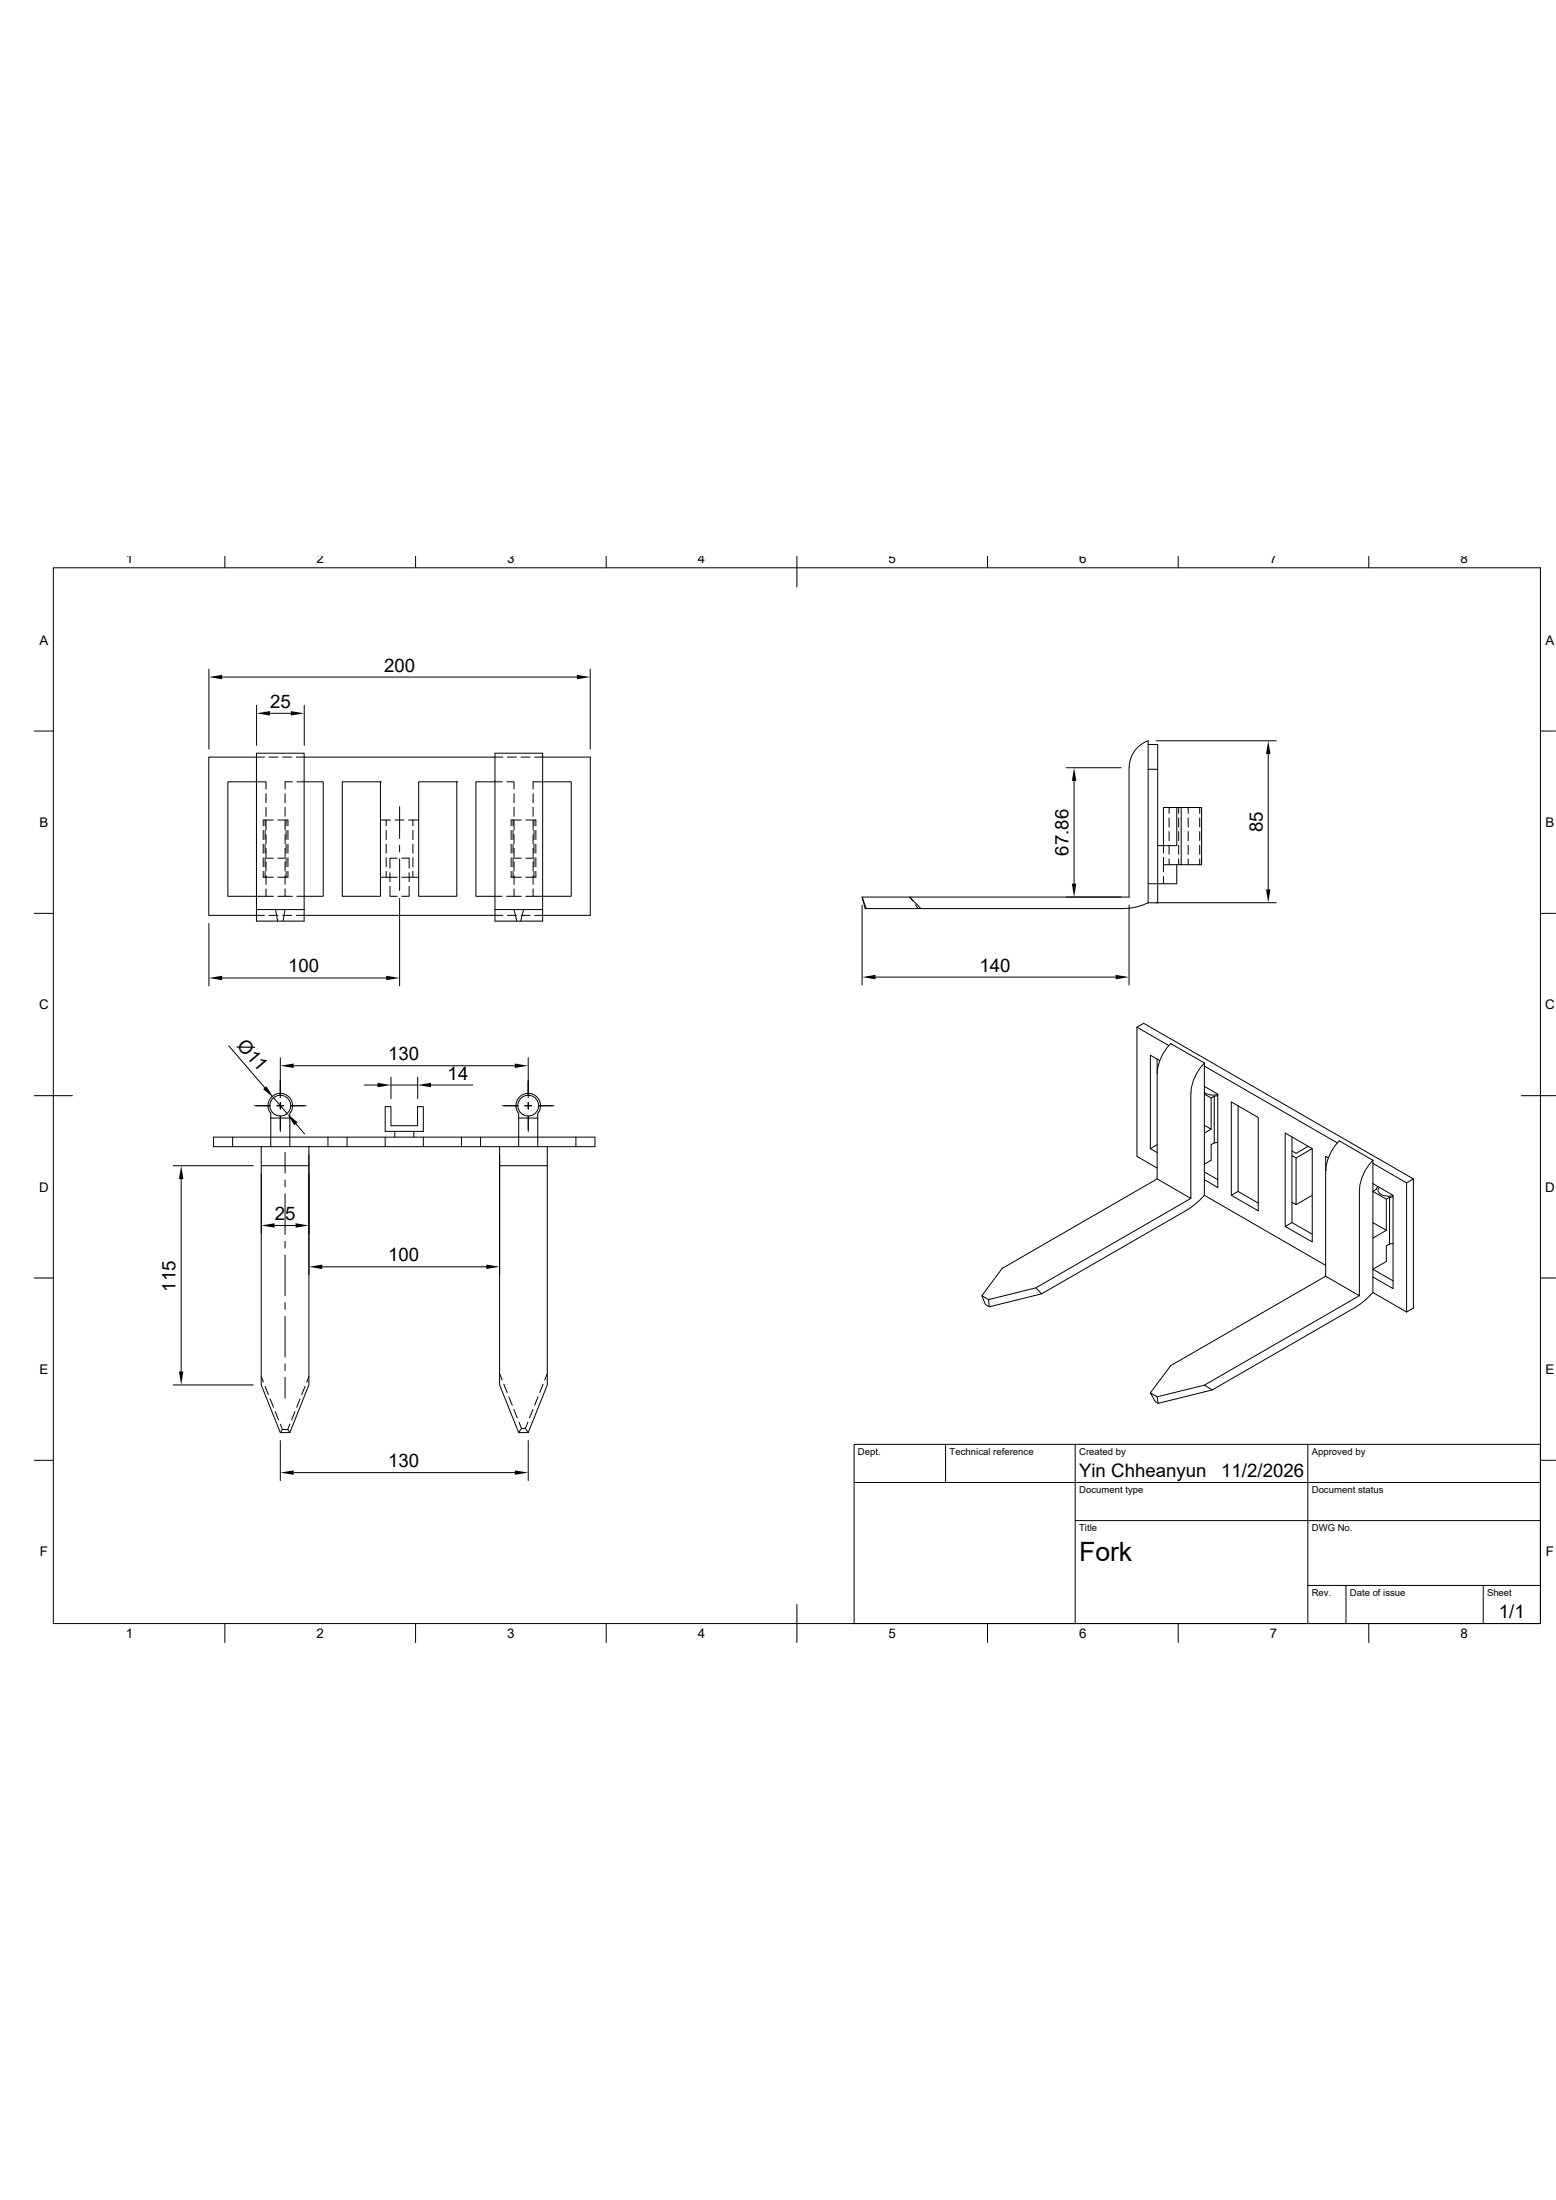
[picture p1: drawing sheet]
<svg xmlns="http://www.w3.org/2000/svg" width="297mm" height="420mm" viewBox="0 0 297 420" stroke-linecap="round" stroke-linejoin="round" font-family="sans-serif">
<g fill="none" stroke="#000" stroke-width=".19">
<path d="M10.2 108.4h283.9v201.7h-283.9zM42.9 106.3v2.1M79.3 106.3v2.1M115.7 106.3v2.1M152.1 106.3v5.8M188.5 106.3v2.1M224.9 106.3v2.1M261.3 106.3v2.1M6.5 139.6h3.7M39.9 127.8v15.3M42.4 129.3h67.7M49 134.7v7.6"/>
<path d="M51.5 136.2h4M58.1 134.7v7.6M112.7 127.8v15.3M294.1 139.6h2.9M49 143.8h9.1v32.1h-9.1zM50.2 158.6v1.7M50.5 144.6h-10.6v30.2h10.6M50.6 156.6v1.1M50.6 158.6v1.7M50.8 150.7v-1.4h-7.3v21.9h8.7M50.8 151.6v1.7M50.8 154.2v1.7"/>
<path d="M50.8 156.8v1.7M50.8 159.4v1.7M51.4 144.6h1.7M52.2 156.6h-2v1.1M53 156.6h2v1.1M54 144.6h1.7M54.4 151.6v1.7M54.4 154.2v1.7M54.4 156.8v1.7M54.4 159.4v1.7M54.6 156.6v1.1M54.6 158.6v1.7"/>
<path d="M55 158.6v1.7M55.8 149.3h-1.4v1.4M56.6 144.6h39.4M56.7 149.3h5v21.9h-5M65.3 149.3h7.3v21.9h-7.3zM72.6 149.3h.1M72.6 156.6h1.9M73.7 156.6v1.1M73.7 158.6v1.7M75.4 156.6h1.7M76.3 154.1v6M78 156.6h1.9"/>
<path d="M78.8 156.6v1.1M78.8 158.6v1.7M79.9 149.3h7.3v21.9h-7.3zM87.2 149.3h.1M95.9 149.3h-5.1v21.9h5.1M96.7 149.3h1.4v1.4M96.9 144.6h1.7M97.6 158.6v1.7M97.9 156.6v1.1M97.9 158.6v1.7M98.1 151.6v1.7M98.1 154.2v1.7"/>
<path d="M98.1 156.8v1.7M98.1 159.4v1.7M99.5 144.6h1.7M99.5 156.6h-1.9v1.1M100.4 156.6h1.9v1.1M101.8 150.7v-1.4h7.3v21.9h-7.3v-1.4M101.8 151.6v1.7M101.8 154.2v1.7M101.8 156.8v1.7M101.8 159.4v1.7M101.9 156.6v1.1M101.9 158.6v1.7"/>
<path d="M102.1 144.6h10.6v30.2h-10.6M102.3 158.6v1.7M203.5 146.6h10.5M205 149.2v19.6M215.5 146.6v24.7h-41.8l2.1 2.2M219.2 142.2h1.8v30.2h-1.8v-30.9a5.4 5.4 0 0 0-3.6 5.1M219.2 146.9h1.8M220.7 141.5h22.9M223.2 154.2v1.1M223.2 156.2v1.7M223.2 158.8v1.7M224.6 154.2h-2.5v8.7"/>
<path d="M224.6 154.2v7.3h-3.6M224.6 154.2h.9v10.9M225 154.2v1.1M225 156.2v1.7M225 158.8v1.7M225.5 154.2h3.9v10.9h-3.9M226.8 154.2v1.1M226.8 156.2v1.7M226.8 158.8v1.7M229 154.2v1.1M229 156.2v1.7M229 158.8v1.7"/>
<path d="M242.1 144v25.9M6.5 174.4h3.7M39.9 176.3v12M49 173.7h9.1M50.2 166.4v1.1h2M50.2 161.2v1.7M50.2 163.8v1.7M50.6 161.2v1.7M50.6 163.8v1.7M50.6 166.4v1.1M50.8 162v1.7M50.8 164.6v1.7"/>
<path d="M50.8 167.2v1.7M50.8 169.8v1.4M50.8 163.9h1.4M51.4 174.8h1.7M52.6 173.7l.4 2.2M53 171.2h1.4M53 163.9h1.4M54 174.8h1.7M54.4 173.7l-.4 2.2M54.4 162v1.7M54.4 164.6v1.7M54.4 167.2v1.7"/>
<path d="M54.4 169.8v1.4h1.4M54.6 161.2v1.7M54.6 163.8v1.7M54.6 166.4v1.1M55 166.4v1.1h-2M55 161.2v1.7M55 163.8v1.7M56.6 174.8h39.4M72.6 167.5h3.2M73.7 161.2v1.7M73.7 163.8v1.7M73.7 166.4v1.1"/>
<path d="M74.4 169.3v1.9h1.4M74.4 166.7v1.7M75.8 163.9h-1.4v1.9M76.3 161.4v1.3M76.3 164v6.1M76.3 171.6v16.7M76.7 167.5h3.2M76.7 163.9h1.4v1.9M78.1 169.3v1.9h-1.4M78.1 166.7v1.7M78.8 161.2v1.7M78.8 163.8v1.7"/>
<path d="M78.8 166.4v1.1M94.5 173.7h3.6M96.7 171.2h2.8M96.9 174.8h1.7M97.6 166.4v1.1h1.9M97.6 161.2v1.7M97.6 163.8v1.7M97.9 161.2v1.7M97.9 163.8v1.7M97.9 166.4v1.1M98.1 162v1.7M98.1 164.6v1.7"/>
<path d="M98.1 167.2v1.7M98.1 169.8v1.4M98.1 163.9h1.4M99.5 174.8h1.7M99.9 173.7h-1.8l.6 2.2M100.4 163.9h1.4M100.4 171.2h1.4M101.8 162v1.7M101.8 164.6v1.7M101.8 167.2v1.7M101.9 161.2v1.7M101.9 163.8v1.7"/>
<path d="M101.9 166.4v1.1M102.3 166.4v1.1h-1.9M102.3 161.2v1.7M102.3 163.8v1.7M103.6 173.7v-29.9h-9.1v32.1h9.1v-2.2h-3.7l-.5 2.2M164.6 171.3l.6 2.2h49.2a10.5 10.5 0 0 0 4.8-1.1M164.6 172.8v15.3M174.2 172.1l-.5-.8h-9.1l.8 2.2M174.7 172.8l.6 .7M203.5 171.3h10.5M215.5 172.8v15.3M220.7 172.4h22.9"/>
<path d="M222.1 163.7v2.8M222.1 167.4v1.4M222.1 165.1h3.4M223.2 161.4v1.8M223.2 164v1.1M224.6 165.1v3.7h-5.4M225 161.4v1.8M225 164v1.1M226.8 161.4v1.8M226.8 164v1.1M229 161.4v1.8M229 164v1.1"/>
<path d="M294.1 174.4h2.9M42.4 186.8h31.3M43.7 199.8l6.8 7.9M167.1 186.6h45.9M217 196.2l1.3-.8 51.5 29.8v24.6l-1.3 .8-6.4-3.8v-25.2M223.1 199.7l-6.1-3.5v24.7l3.9 2.2M6.5 209.3h7.3M44.4 217.2v1.8M48.6 211.2h3M49.9 219h-9.1v-1.8h72.8v1.8h-9.1M49.9 219h9.1v3.6h-9.1zM51.7 213.5h3.6"/>
<path d="M51.7 212.7v6.3M51.7 212.7a2.35 2.35 0 0 1 .2-3.3 2.35 2.35 0 0 1 3.2 0 2.35 2.35 0 0 1 .2 3.3v6.3M52.2 209.7l2.6 3M52.9 211.2h1.3M53.5 202v7.7M53.5 210.5v1.3M53.5 213.1v3M55.5 211.2h2.9M56.1 203.5h42.2M56.5 214.6l1.6 2M59 219h36.4M62.6 217.2v1.8"/>
<path d="M66.3 217.2v1.8M69.5 207.2h2.6M73.5 217.2v1.8M73.5 211.3h1.1v3.7h5.1v-3.7h1.1v4.8h-7.3zM74.6 205.7v4.1M74.6 207.2h5.1M75.4 216.1v1.1M79 216.1v1.1M79.7 205.7v4.1M80.8 217.2v1.8M82.3 207.2h8M88.1 217.2v1.8"/>
<path d="M91.7 217.2v1.8M95.4 219h9.1v3.6h-9.1zM95.9 211.2h3M99 219v-6.3a2.35 2.35 0 0 1 .2-3.3 2.35 2.35 0 0 1 3.2 0 2.35 2.35 0 0 1 .2 3.3l.1 6.3M99 213.5h3.7M100.8 202v7.7M100.8 210.5v1.3M100.8 213.1v3M101.5 211.2h-1.3M105.7 211.2h-2.9M109.9 217.2v1.8M220.9 205v20.2l6.4 3.7v-20.2"/>
<path d="M220.9 218.6l-1.3 .8M220.9 202.3v2.7M221.4 202.5l-1.8-1v17.9l1.3 .7M229.9 209l1.3 .7v5.9l-1.3-.7M229.9 208.6l1 .5 1.6-.1M229.9 203.6v-.6l-6.4-3.7a8.6 8.6 0 0 0-2.6 5.7M229.9 207.5v20.8l23.2 13.4M229.9 203a8.6 8.6 0 0 0-2.5 5.7M231.2 209.7l.6-.3v8.9M231.2 215.6l-1.3 .8M231.8 218.3l-.6 .3v3l-1.3 .7M232.5 218.2l-.7 .1"/>
<path d="M232.5 209.3l-.7 .1M235.1 210.4l5.1 3v17.8l-5.1-2.9zM236.3 211.2v16.3l3.9 2.3M245.3 216.4l5.2 3v17.8l-5.2-3zM246.6 217.1v16.4l3.9 2.2M249.7 218.9l-2.3 1.4-.8-.5M250.5 219.4l-3.1 1.7M255.3 218.3l-25.4-14.7v3.9l2.6 1.5v17.8l-2.6-1.5M255.7 217.9l6.4 3.7M255.7 217.9a8.6 8.6 0 0 0-2.6 5.7M290.4 209.3h6.6M33.1 222.6h15.2"/>
<path d="M34.6 225.2v36.7M52.4 234h4M54.4 220.1v4M54.4 225.4v1.3M54.4 228v7.8M54.4 237.1v1.3M54.4 239.7v7.8M59 222.6v41.9l-3.7 9.1h-1.8l-3.6-9.1v-41.9M59 220.5v23M95.4 220.5v44l3.6 9.1M104.5 222.6v41.9l-3.7 9.1-.5-.8M220.9 225.2l-29.6 17.1-3.9 5.2 1.3 .7 9-2.2 29.6-17.1"/>
<path d="M226.5 231.1l-27.7 16-10 2.5-.7-.4-.7-1.7M229.9 228.3a13.4 13.4 0 0 1-3.4 2.8M229.9 223.8l2.6 1.5M236.3 227.5l-1.2 .8M246.6 220.7l.8 .4v9l-.8-.5M246.6 233.5l-1.3 .7M250.5 228.3l-3.1 1.8M253.6 221.1l-.5-.2v22.8l6.4 3.8v-20.2M262.1 226.1l3.8 2.2v17.8l-3.8-2.2M262.1 222.2l6.4 3.7 1.3-.7M262.1 221.6a8.6 8.6 0 0 0-2.6 5.7M263.1 226.6l-.4 .6-.6 .3 2.5 1.5v6l-2.5-1.5"/>
<path d="M263.3 226.8a.86 .86 0 0 0 .5 1.4l1.2 .3 .9-.2M264.6 235l-2.5 1.5M264.6 229l.7-.3v8.9M265.3 237.6l-.7 .3v3l-2.5 1.5 3.8 2.2M265.9 237.5l-.6 .1M265.9 228.6l-.6 .1M268.5 225.9v24.7M6.5 244.1h3.7M54.4 248.8v1.3M54.4 251.4v7.8M61.5 241.9h31.3M188.7 248.2l.1 1.4"/>
<path d="M197.7 246l1.1 1.1M253.1 243.7l-29.6 17.1-3.9 5.2M258.7 249.7l-27.3 15.8-10.3 2.5-.5-.3-1-1.7 1.3 .8M259.5 247.5l-29.6 17 1.5 1M262.1 246.8a13.4 13.4 0 0 1-3.4 2.9M294.1 244.1h2.9M6.5 278.9h3.7M33.1 264.5h15.2M49.9 262.9l.4 1M50.6 264.8l.6 1.6M51.6 267.2l.6 1.6M52.5 269.6l.7 1.6"/>
<path d="M53.5 272l.4 1h1l.5-1M53.5 275.1v7.7M53.9 273l-.4 .6M54.4 260.5v1.3M54.4 263.1v3.9M54.9 273l.4 .6M56.3 269.6l-.6 1.6M57.3 267.2l-.7 1.6M58.3 264.8l-.7 1.6M59 262.9l-.4 1M95.4 262.4l.5 1.1M96.2 264.4l.6 1.6"/>
<path d="M97.1 266.8l.7 1.6M98.1 269.2l.6 1.6M99 273.6h1.8M99.1 271.6l.4 1.2h.8l.5-1.2M99.5 272.8l-.5 .8M100.8 275.1v7.7M101.7 269.2l-.6 1.6M102.7 266.8l-.6 1.6M103.7 264.4l-.7 1.6M104.5 262.4l-.5 1.1M180.5 275.8v7.3M205.3 275.8v34.3"/>
<path d="M229.9 264.5l-9 2.3 .2 1.2M249.7 275.8v34.3M294.1 275.8h-131.1v34.3M294.1 278.9h2.9M56.1 281.2h42.2M163 283.1h131.1M205.3 290.4h88.8M42.9 310.1v3.6M79.3 310.1v3.6M115.7 310.1v3.6M152.1 306.4v7.3M188.5 310.1v3.6"/>
<path d="M224.9 310.1v3.6M249.7 302.8h44.4M256.9 302.8v7.3M261.3 310.1v3.6M283.1 302.8v7.3"/>
<circle cx="53.5" cy="211.2" r="1.99"/>
<circle cx="100.8" cy="211.2" r="1.99"/>
</g>
<g fill="#000">
<path d="M39.9 129.3l2.5-.4v.8zM49 136.2l2.5-.4v.9zM55.5 135.8l2.6 .4-2.6 .5zM110.1 128.9l2.6 .4-2.6 .4zM205 146.6l.5 2.6h-.9zM242.1 141.5l.4 2.5h-.8zM204.6 168.8h.9l-.5 2.5zM241.7 169.9h.8l-.4 2.5zM39.9 186.8l2.5-.4v.8zM73.7 186.4l2.6 .4-2.6 .4zM164.6 186.6l2.5-.4v.8zM213 186.2l2.5 .4-2.5 .4z"/>
<path d="M50.2 208l.7-.5 1.3 2.2zM53.5 203.5l2.6-.4v.9zM54.8 212.7l2 1.7-.6 .5zM72.1 206.8l2.5 .4-2.5 .4zM79.7 207.2l2.6-.4v.8zM98.3 203.1l2.5 .4-2.5 .5zM34.6 222.6l.4 2.6h-.8zM49.9 234l2.5-.4v.9zM56.4 233.6l2.6 .4-2.6 .5zM59 241.9l2.5-.4v.9zM92.8 241.5l2.6 .4-2.6 .5zM34.2 261.9h.8l-.4 2.6z"/>
<path d="M53.5 281.2l2.6-.4v.9zM98.3 280.8l2.5 .4-2.5 .5z"/>
</g>
<text font-size="5.1" x="206" y="298">Fork</text>
<g font-size="3.6">
<text x="73.3" y="128.2">200</text>
<text x="51.6" y="135.2">25</text>
<text x="241" y="158.9" transform="rotate(-90 241 158.9)">85</text>
<text x="204" y="163.4" transform="rotate(-90 204 163.4)">67.86</text>
<text x="55" y="185.7">100</text>
<text x="187" y="185.5">140</text>
<text x="45.1" y="199.7" transform="rotate(49 45.1 199.7)">Ø11</text>
<text x="74.1" y="202.5">130</text>
<text x="85.4" y="206.2">14</text>
<text x="52.5" y="233">25</text>
<text x="74.1" y="240.9">100</text>
<text x="33.5" y="246.7" transform="rotate(-90 33.5 246.7)">115</text>
<text x="74.1" y="280.2">130</text>
<text x="206" y="282">Yin Chheanyun</text>
<text x="233.1" y="282">11/2/2026</text>
<text x="286.1" y="309.1">1/1</text>
</g>
<g font-size="2.5">
<text x="24" y="107.5">1</text>
<text x="60.4" y="107.5">2</text>
<text x="96.8" y="107.5">3</text>
<text x="133.2" y="107.5">4</text>
<text x="169.6" y="107.5">5</text>
<text x="206" y="107.5">6</text>
<text x="242.4" y="107.5">7</text>
<text x="278.8" y="107.5">8</text>
<text x="7.5" y="123.1">A</text>
<text x="295" y="123.1">A</text>
<text x="7.5" y="157.9">B</text>
<text x="295" y="157.9">B</text>
<text x="7.5" y="192.7">C</text>
<text x="295" y="192.7">C</text>
<text x="7.5" y="227.6">D</text>
<text x="295" y="227.6">D</text>
<text x="7.5" y="262.4">E</text>
<text x="295" y="262.4">E</text>
<text x="7.6" y="297.2">F</text>
<text x="295.1" y="297.2">F</text>
<text x="24" y="312.8">1</text>
<text x="60.4" y="312.8">2</text>
<text x="96.8" y="312.8">3</text>
<text x="133.2" y="312.8">4</text>
<text x="169.6" y="312.8">5</text>
<text x="206" y="312.8">6</text>
<text x="242.4" y="312.8">7</text>
<text x="278.8" y="312.8">8</text>
</g>
<g font-size="1.8">
<text x="163.8" y="277.9">Dept.</text>
<text x="181.3" y="277.9">Technical reference</text>
<text x="206" y="277.9">Created by</text>
<text x="250.4" y="277.9">Approved by</text>
<text x="206" y="285.2">Document type</text>
<text x="250.4" y="285.2">Document status</text>
<text x="206" y="292.4">Title</text>
<text x="250.4" y="292.4">DWG No.</text>
<text x="250.4" y="304.8">Rev.</text>
<text x="257.7" y="304.8">Date of issue</text>
<text x="283.9" y="304.8">Sheet</text>
</g>
</svg>
